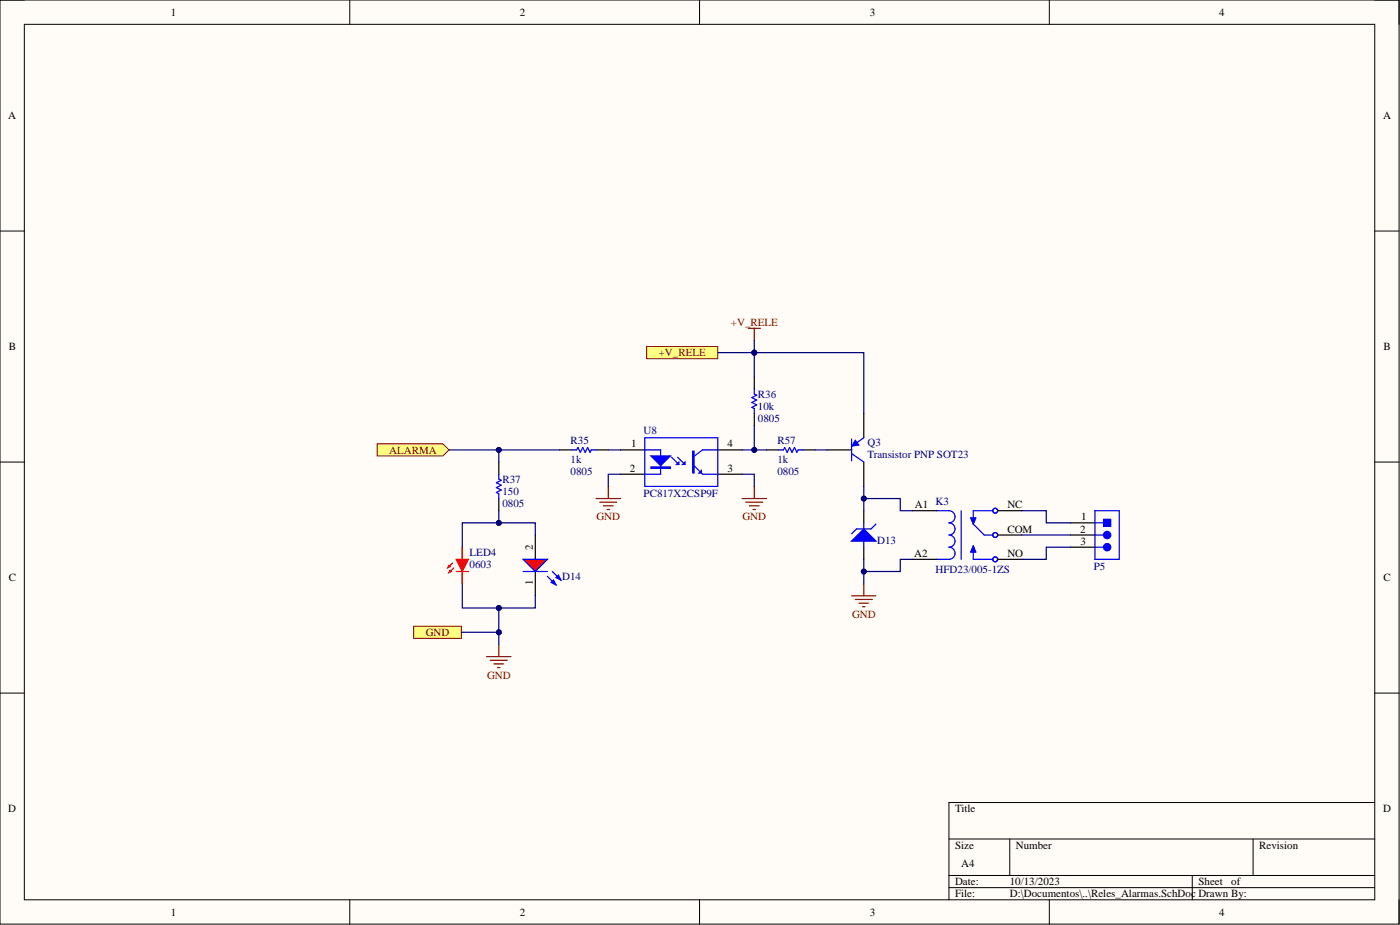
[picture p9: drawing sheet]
<svg xmlns="http://www.w3.org/2000/svg" width="292mm" height="193mm" viewBox="0 0 292 193" stroke-linecap="round" stroke-linejoin="round" font-family="sans-serif">
<path d="M0 0h291.9v192.8h-291.9z" fill-rule="evenodd" fill="#fffcf8"/>
<path d="M0 0h291.9v192.8h-291.9z" fill="none" stroke="#000" stroke-width=".21"/>
<path d="M5.1 5.1h281.7v182.6h-281.7z" fill-rule="evenodd" fill="#fffcf8"/>
<g fill="none" stroke="#000" stroke-width=".21">
<path d="M0 0h5.1M5.1 5.1h281.7v182.6h-281.7zM73 0v5.1M146 0v5.1M218.9 0v5.1M286.8 0h5.1v5.1M0 48.2h5.1M286.8 48.2h5.1M0 96.4h5.1M286.8 96.4h5.1M0 144.6h5.1M286.8 144.6h5.1"/>
<path d="M198 175h88.8M210.7 175v7.6M261.4 175v7.6M286.8 167.4h-88.8v20.3M73 187.7v5.1M146 187.7v5.1M198 182.6h88.8M198 185.2h88.8M218.9 187.7v5.1M248.8 182.6v5.1M291.9 187.7v5.1"/>
</g>
<path d="M129.5 93.9h5M129.5 98.9h5M149.8 93.9h5M149.8 98.9h5" fill="none" stroke="#000" stroke-width=".25"/>
<path d="M134.5 93.9h3.3v5h-3.3M140.1 95.4l1.5 1.5M141.4 95.4l1.5 1.5M144.8 97.2l1.8 1.7M146.6 93.9l-2 1.5" fill="none" stroke="#00f" stroke-width=".25"/>
<path d="M135.8 95.1h4.1l-2.1 2.1z" fill="#00f"/>
<path d="M135.8 95.1h4.1l-2.1 2.1zM135.8 97.4h4.1v.3h-4.1zM135.8 97.5h4.1" fill="none" stroke="#00f" stroke-width=".25"/>
<path d="M142.4 96.9l.5-.5v.5z" fill="#00f"/>
<path d="M142.4 96.9l.5-.5v.5z" fill="none" stroke="#00f" stroke-width=".25"/>
<path d="M141.1 96.9l.5-.5v.5z" fill="#00f"/>
<path d="M141.1 96.9l.5-.5v.5zM144.6 94.1h.2v4.6h-.2zM144.7 94.1v4.6" fill="none" stroke="#00f" stroke-width=".25"/>
<path d="M145.8 98.7l.5-.5v.5z" fill="#00f"/>
<g fill="none" stroke="#00f" stroke-width=".25">
<path d="M134.5 91.3h15.3v10.2h-15.3zM145.8 98.7l.5-.5v.5zM146.6 93.9h3.2M146.6 98.9h3.2M203.1 109.3l2.3 2.3h1.7M203.1 114.4v2.3h4M203.1 113.9l.5 1.3h-1zM207.1 106.5h-4v2.1"/>
<circle cx="207.6" cy="116.7" r=".51"/>
<circle cx="207.6" cy="111.6" r=".51"/>
<circle cx="207.6" cy="106.5" r=".51"/>
</g>
<path d="M202.6 108.1h1l-.5 1.2z" fill="#00f"/>
<path d="M202.6 108.1h1l-.5 1.2z" fill="none" stroke="#00f" stroke-width=".21"/>
<path d="M203.1 113.9l.5 1.3h-1z" fill="#00f"/>
<path d="M203.1 113.9l.5 1.3h-1z" fill="none" stroke="#00f" stroke-width=".21"/>
<path d="M119.3 93.9h1l.3-.5 .5 1 .5-1 .5 1 .5-1 .5 1 .3-.5h1M195.5 106.5h2.5a1.27 1.27 0 0 1 1.3 1.3 1.27 1.27 0 0 1-1.3 1.3 1.27 1.27 0 0 1 1.3 1.2 1.27 1.27 0 0 1-1.3 1.3 1.27 1.27 0 0 1 1.3 1.3 1.27 1.27 0 0 1-1.3 1.3 1.27 1.27 0 0 1 1.3 1.2 1.27 1.27 0 0 1-1.3 1.3h-2.5M200.5 106.5v10.2M202.6 108.1h1l-.5 1.2z" fill="none" stroke="#00f" stroke-width=".25"/>
<path d="M116.8 93.9h2.5M124.4 93.9h2.5M180.2 106.5v2.6M180.2 114.2v2.5M190.4 106.5h5.1M190.4 116.7h5.1M208.1 106.5h5.1M208.1 116.7h5.1M208.1 111.6h5.1" fill="none" stroke="#000" stroke-width=".25"/>
<path d="M156.1 68.5h2.5M157.4 68.5v2.5M124.4 104h5.1M125.1 104.8h3.6M125.9 105.5h2M126.7 106.3h.5M126.9 101.5v2.5M154.8 104h5.1M155.6 104.8h3.6M156.4 105.5h2M157.1 106.3h.5M157.4 101.5v2.5" fill="none" stroke="#800000" stroke-width=".25"/>
<path d="M177.7 112.9l2.5-2.6 2.6 2.6z" fill="#00f"/>
<path d="M177.7 112.9l2.5-2.6 2.6 2.6zM180.2 109.1v1.2M180.2 112.9v1.3M182.8 109.3l-1.1 1h-3l-1 1.1" fill="none" stroke="#00f" stroke-width=".25"/>
<path d="M78.7 92.6h13.7l1.3 1.3-1.3 1.2h-13.7z" fill-rule="evenodd" fill="#ffff80"/>
<path d="M78.7 92.6h13.7l1.3 1.3-1.3 1.2h-13.7z" fill="none" stroke="#800000" stroke-width=".21"/>
<path d="M104.1 96.4v2.5M104.1 104v2.5M111.7 111.6v5.1M111.7 119.2v5.1" fill="none" stroke="#000" stroke-width=".25"/>
<path d="M104.1 98.9v1l.5 .3-1 .5 1 .5-1 .5 1 .5-1 .5 .5 .3v1" fill="none" stroke="#00f" stroke-width=".25"/>
<path d="M109.1 116.7h5.1l-2.5 2.5z" fill="#f00"/>
<path d="M109.1 116.7h5.1l-2.5 2.5zM115.2 119.2l1.8 1.8M114.2 120.2l1.8 1.8" fill="none" stroke="#00f" stroke-width=".25"/>
<path d="M115 121.5l.5-.5 .5 1z" fill="#00f"/>
<path d="M115 121.5l.5-.5 .5 1z" fill="none" stroke="#00f" stroke-width=".25"/>
<path d="M116 120.5l.5-.5 .5 1z" fill="#00f"/>
<path d="M109.1 119.2h5.1M228.5 109.1h1.7M228.5 111.6h1.7M228.5 114.2h1.7M228.5 106.5h5v10.2h-5zM116 120.5l.5-.5 .5 1z" fill="none" stroke="#00f" stroke-width=".25"/>
<path d="M101.5 137h5.1M102.3 137.7h3.5M103.1 138.5h2M103.8 139.3h.5M104.1 134.4v2.6" fill="none" stroke="#800000" stroke-width=".25"/>
<path d="M223.4 109.1h5.1M223.4 111.6h5.1M223.4 114.2h5.1" fill="none" stroke="#000" stroke-width=".25"/>
<circle cx="231" cy="111.6" r=".76" fill="#00f"/>
<circle cx="231" cy="111.6" r=".76" fill="none" stroke="#00f" stroke-width=".25"/>
<circle cx="231" cy="114.2" r=".76" fill="#00f"/>
<circle cx="231" cy="114.2" r=".76" fill="none" stroke="#00f" stroke-width=".25"/>
<path d="M230.2 108.3h1.6v1.5h-1.6z" fill-rule="evenodd" fill="#00f"/>
<path d="M230.2 108.3h1.6v1.5h-1.6z" fill="none" stroke="#00f" stroke-width=".21"/>
<path d="M86.3 130.6h10v2.6h-10z" fill-rule="evenodd" fill="#ffff80"/>
<path d="M86.3 130.6h10v2.6h-10z" fill="none" stroke="#800000" stroke-width=".21"/>
<path d="M134.9 72.3h14.9v2.5h-14.9z" fill-rule="evenodd" fill="#ffff80"/>
<path d="M134.9 72.3h14.9v2.5h-14.9z" fill="none" stroke="#800000" stroke-width=".21"/>
<path d="M96.5 114.2v2.5M96.5 119.2v2.6" fill="none" stroke="#000" stroke-width=".25"/>
<path d="M95.2 119.2h2.5M96.5 114.2v7.6" fill="none" stroke="#f00" stroke-width=".25"/>
<path d="M95.2 116.7h2.5l-1.2 2.5z" fill="#f00"/>
<path d="M94.4 117.4l-.5 .6M95.2 116.7h2.5l-1.2 2.5z" fill="none" stroke="#f00" stroke-width=".25"/>
<path d="M93.7 118l.2 .2-.5 .3z" fill="#00f"/>
<path d="M93.7 118l.2 .2-.5 .3zM94.7 118.5l-.5 .5" fill="none" stroke="#f00" stroke-width=".25"/>
<path d="M93.9 119l.3 .2-.5 .3z" fill="#00f"/>
<path d="M93.9 119l.3 .2-.5 .3z" fill="none" stroke="#f00" stroke-width=".25"/>
<path d="M157.4 78.6v2.6M157.4 86.2v2.6M159.9 93.9h2.6M167.5 93.9h2.6M172.6 93.9h5.1M180.2 86.2v5.1M180.2 96.4v5.1" fill="none" stroke="#000" stroke-width=".25"/>
<path d="M157.4 81.2v1l.5 .2-1 .6 1 .5-1 .5 1 .5-1 .5 .5 .2v1M162.5 93.9h1l.2-.5 .5 1 .5-1 .5 1 .6-1 .5 1 .2-.5h1M177.7 91.6v4.5M177.7 94.6l2.5 1.8M180.2 91.3l-1.8 1.3" fill="none" stroke="#00f" stroke-width=".25"/>
<path d="M178.4 91.8l.8 1-1.5 .3z" fill="#00f"/>
<path d="M178.4 91.8l.8 1-1.5 .3z" fill="none" stroke="#00f" stroke-width=".21"/>
<path d="M129.5 98.9h-2.6v2.6M180.2 116.7v2.5h5.1" fill="none" stroke="#000080" stroke-width=".25"/>
<circle cx="180.2" cy="119.2" r=".51" fill="#000080"/>
<circle cx="180.2" cy="119.2" r=".51" fill="none" stroke="#000080" stroke-width=".21"/>
<path d="M126.9 93.9h2.6M104.1 106.5v2.6h7.6v2.5" fill="none" stroke="#000080" stroke-width=".25"/>
<circle cx="104.1" cy="109.1" r=".51" fill="#000080"/>
<circle cx="104.1" cy="109.1" r=".51" fill="none" stroke="#000080" stroke-width=".21"/>
<path d="M104.1 109.1h-7.6v5.1" fill="none" stroke="#000080" stroke-width=".25"/>
<circle cx="104.1" cy="109.1" r=".51" fill="#000080"/>
<circle cx="104.1" cy="109.1" r=".51" fill="none" stroke="#000080" stroke-width=".21"/>
<path d="M96.5 121.8v5h7.6v7.6" fill="none" stroke="#000080" stroke-width=".25"/>
<circle cx="104.1" cy="126.8" r=".51" fill="#000080"/>
<circle cx="104.1" cy="126.8" r=".51" fill="none" stroke="#000080" stroke-width=".21"/>
<circle cx="104.1" cy="131.9" r=".51" fill="#000080"/>
<circle cx="104.1" cy="131.9" r=".51" fill="none" stroke="#000080" stroke-width=".21"/>
<path d="M111.7 124.3v2.5h-7.6" fill="none" stroke="#000080" stroke-width=".25"/>
<circle cx="104.1" cy="126.8" r=".51" fill="#000080"/>
<circle cx="104.1" cy="126.8" r=".51" fill="none" stroke="#000080" stroke-width=".21"/>
<path d="M104.1 93.9v2.5" fill="none" stroke="#000080" stroke-width=".25"/>
<circle cx="104.1" cy="93.9" r=".51" fill="#000080"/>
<circle cx="104.1" cy="93.9" r=".51" fill="none" stroke="#000080" stroke-width=".21"/>
<path d="M93.7 93.9h23.1M213.2 106.5h5.1v2.6h5.1M213.2 111.6h10.2M223.4 114.2h-5.1v2.5h-5.1" fill="none" stroke="#000080" stroke-width=".25"/>
<circle cx="104.1" cy="93.9" r=".51" fill="#000080"/>
<circle cx="104.1" cy="93.9" r=".51" fill="none" stroke="#000080" stroke-width=".21"/>
<path d="M96.3 131.9h7.8" fill="none" stroke="#000080" stroke-width=".25"/>
<circle cx="104.1" cy="131.9" r=".51" fill="#000080"/>
<circle cx="104.1" cy="131.9" r=".51" fill="none" stroke="#000080" stroke-width=".21"/>
<path d="M157.4 71v2.6h-7.6" fill="none" stroke="#000080" stroke-width=".25"/>
<circle cx="157.4" cy="73.6" r=".51" fill="#000080"/>
<circle cx="157.4" cy="73.6" r=".51" fill="none" stroke="#000080" stroke-width=".21"/>
<path d="M180.2 106.5v-2.5h7.6v2.5h2.6" fill="none" stroke="#000080" stroke-width=".25"/>
<circle cx="180.2" cy="104" r=".51" fill="#000080"/>
<circle cx="180.2" cy="104" r=".51" fill="none" stroke="#000080" stroke-width=".21"/>
<path d="M157.4 73.6v5" fill="none" stroke="#000080" stroke-width=".25"/>
<circle cx="157.4" cy="73.6" r=".51" fill="#000080"/>
<circle cx="157.4" cy="73.6" r=".51" fill="none" stroke="#000080" stroke-width=".21"/>
<path d="M154.8 93.9h5.1" fill="none" stroke="#000080" stroke-width=".25"/>
<circle cx="157.4" cy="93.9" r=".51" fill="#000080"/>
<circle cx="157.4" cy="93.9" r=".51" fill="none" stroke="#000080" stroke-width=".21"/>
<path d="M157.4 88.8v5.1" fill="none" stroke="#000080" stroke-width=".25"/>
<circle cx="157.4" cy="93.9" r=".51" fill="#000080"/>
<circle cx="157.4" cy="93.9" r=".51" fill="none" stroke="#000080" stroke-width=".21"/>
<path d="M157.4 73.6h22.8v12.6M154.8 98.9h2.6v2.6M170.1 93.9h2.5" fill="none" stroke="#000080" stroke-width=".25"/>
<circle cx="157.4" cy="73.6" r=".51" fill="#000080"/>
<circle cx="157.4" cy="73.6" r=".51" fill="none" stroke="#000080" stroke-width=".21"/>
<path d="M180.2 101.5v2.5" fill="none" stroke="#000080" stroke-width=".25"/>
<circle cx="180.2" cy="104" r=".51" fill="#000080"/>
<circle cx="180.2" cy="104" r=".51" fill="none" stroke="#000080" stroke-width=".21"/>
<path d="M177.7 124.3h5.1M178.4 125.1h3.6M179.2 125.8h2M180 126.6h.5M180.2 121.8v2.5" fill="none" stroke="#800000" stroke-width=".25"/>
<path d="M180.2 119.2v2.6M190.4 116.7h-2.6v2.5h-2.5" fill="none" stroke="#000080" stroke-width=".25"/>
<circle cx="180.2" cy="119.2" r=".51" fill="#000080"/>
<circle cx="180.2" cy="119.2" r=".51" fill="none" stroke="#000080" stroke-width=".21"/>
<g font-size="2.3">
<text x="35.6" y="3.3">1</text>
<text x="108.4" y="3.3">2</text>
<text x="181.5" y="3.3">3</text>
<text x="254.3" y="3.3">4</text>
<text x="1.7" y="24.9">A</text>
<text x="288.6" y="24.9">A</text>
<text x="1.8" y="73.1">B</text>
<text x="288.7" y="73.1">B</text>
<text x="131.7" y="93.4">1</text>
<text x="151.8" y="93.4">4</text>
<text x="131.4" y="98.4">2</text>
<text x="151.8" y="98.4">3</text>
<text x="190.9" y="106">A1</text>
<text x="210.2" y="106">NC</text>
<text x="210.2" y="111.1">COM</text>
<text x="225.4" y="111.1">2</text>
<text x="225.4" y="113.6">3</text>
<text x="225.6" y="108.6">1</text>
<text x="111.2" y="114.7" transform="rotate(-90 111.2 114.7)">2</text>
<text x="190.7" y="116.2">A2</text>
<text x="210.2" y="116.2">NO</text>
<text x="1.8" y="121.3">C</text>
<text x="111.2" y="122.1" transform="rotate(-90 111.2 122.1)">1</text>
<text x="288.7" y="121.3">C</text>
<text x="1.7" y="169.4">D</text>
<text x="199.3" y="169.4">Title</text>
<text x="288.6" y="169.4">D</text>
<text x="199.3" y="177.1">Size</text>
<text x="212" y="177.1">Number</text>
<text x="262.7" y="177.1">Revision</text>
<text x="199.3" y="184.7">Date:</text>
<text x="200.5" y="180.9">A4</text>
<text x="210.7" y="184.7">10/13/2023</text>
<text x="250" y="184.7">Sheet</text>
<text x="256.9" y="184.7">of</text>
<text x="35.6" y="191">1</text>
<text x="108.4" y="191">2</text>
<text x="181.5" y="191">3</text>
<text x="199.3" y="187.2">File:</text>
<text x="210.7" y="187.2">D:\Documentos\..\Reles_Alarmas.SchDoc Drawn By:</text>
<text x="254.3" y="191">4</text>
</g>
<g font-size="2.3" fill="#800000">
<text x="152.5" y="68">+V_RELE</text>
<text x="137.5" y="74.3">+V_RELE</text>
<text x="81.2" y="94.6">ALARMA</text>
<text x="124.5" y="108.6">GND</text>
<text x="154.9" y="108.6">GND</text>
<text x="177.8" y="128.9">GND</text>
<text x="88.8" y="132.7">GND</text>
<text x="101.6" y="141.5">GND</text>
</g>
<g font-size="2.3" fill="#000080">
<text x="158.1" y="83">R36</text>
<text x="158.1" y="85.5">10k</text>
<text x="158.1" y="88">0805</text>
<text x="119" y="92.6">R35</text>
<text x="134.3" y="90.6">U8</text>
<text x="162.2" y="92.6">R57</text>
<text x="181" y="93.1">Q3</text>
<text x="181" y="95.6">Transistor PNP SOT23</text>
<text x="104.8" y="100.7">R37</text>
<text x="119" y="96.6">1k</text>
<text x="119" y="99.2">0805</text>
<text x="162.2" y="96.6">1k</text>
<text x="162.2" y="99.2">0805</text>
<text x="104.8" y="103.2">150</text>
<text x="104.8" y="105.8">0805</text>
<text x="134.3" y="103.8">PC817X2CSP9F</text>
<text x="195.2" y="105.3">K3</text>
<text x="183" y="113.4">D13</text>
<text x="98" y="118.5">0603</text>
<text x="98" y="115.9">LED4</text>
<text x="195.2" y="119.5">HFD23/005-1ZS</text>
<text x="228.2" y="119">P5</text>
<text x="117.3" y="121">D14</text>
</g>
</svg>
